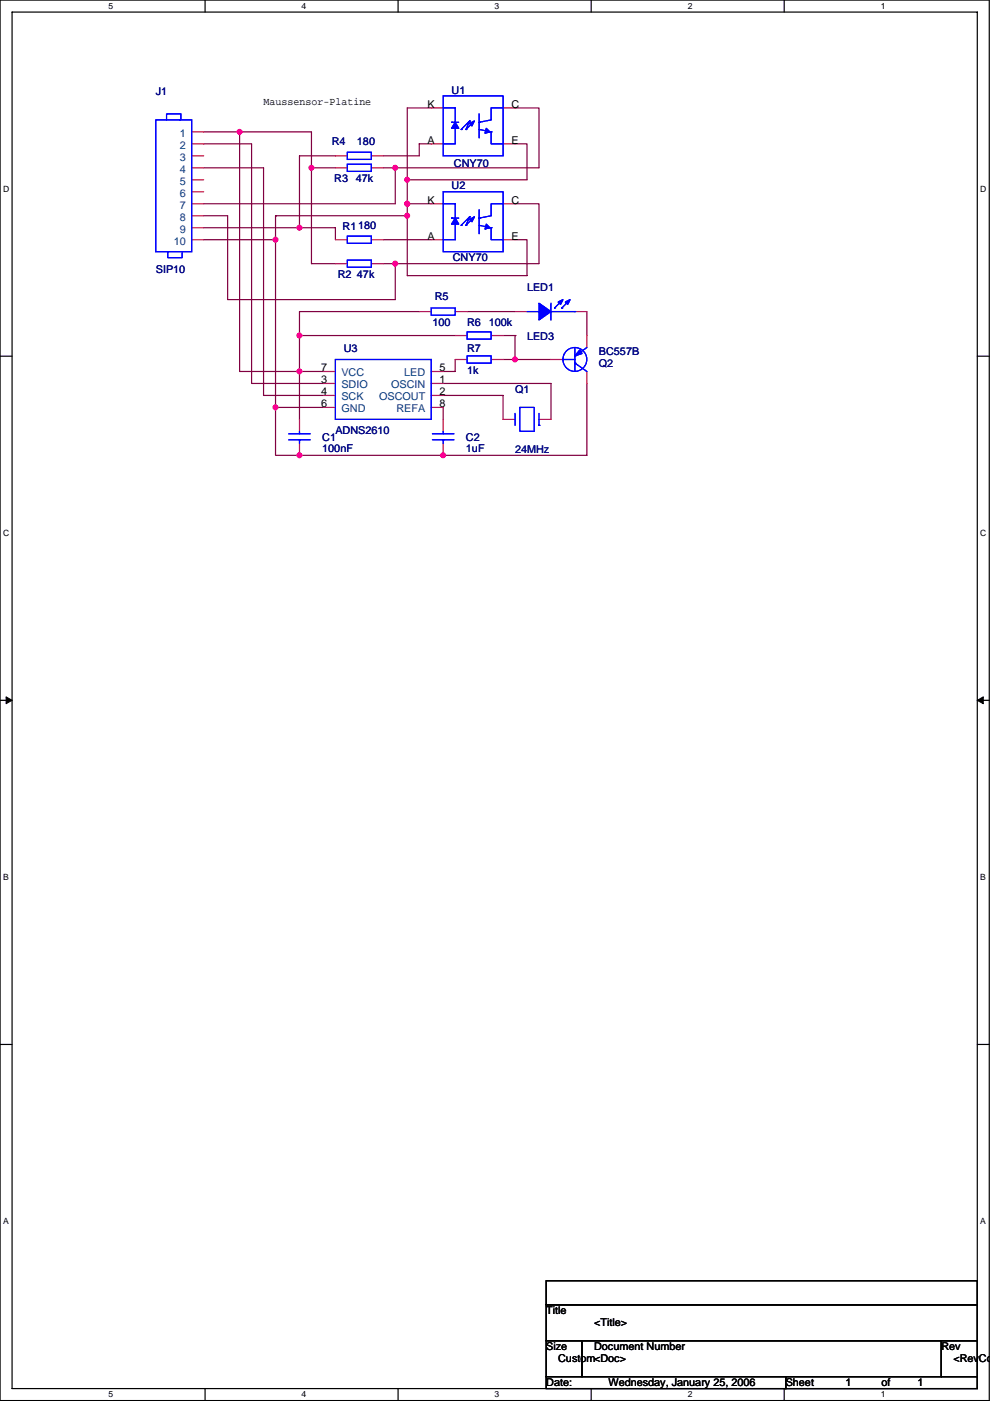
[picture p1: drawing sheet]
<svg xmlns="http://www.w3.org/2000/svg" width="210mm" height="297mm" viewBox="0 0 210 297" stroke-linecap="round" stroke-linejoin="round" font-family="sans-serif">
<path d="M0 0h209.8v296.9h-209.8zM2.6 2.6h204.7v291.8h-204.7z" fill="none" stroke="#000" stroke-width=".25"/>
<g fill="#fff">
<path d="M23 .3h1v2h-1z"/>
<path d="M23 294.7h1v2h-1z"/>
</g>
<path d="M43.5 0v2.6M43.5 294.4v2.5" fill="none" stroke="#000" stroke-width=".25"/>
<g fill="#fff">
<path d="M64 .3h1v2h-1z"/>
<path d="M64 294.7h1v2h-1z"/>
</g>
<path d="M84.4 0v2.6M84.4 294.4v2.5" fill="none" stroke="#000" stroke-width=".25"/>
<g fill="#fff">
<path d="M104.9 .3h1v2h-1z"/>
<path d="M104.9 294.7h1v2h-1z"/>
</g>
<path d="M125.4 0v2.6M125.4 294.4v2.5" fill="none" stroke="#000" stroke-width=".25"/>
<g fill="#fff">
<path d="M145.9 .3h1v2h-1z"/>
<path d="M145.9 294.7h1v2h-1z"/>
</g>
<path d="M166.3 0v2.6M166.3 294.4v2.5" fill="none" stroke="#000" stroke-width=".25"/>
<g fill="#fff">
<path d="M186.8 .3h1v2h-1z"/>
<path d="M186.8 294.7h1v2h-1z"/>
<path d="M.7 39h1.2v2.1h-1.2z"/>
<path d="M207.9 39h1.3v2.1h-1.3z"/>
<path d="M.7 112h1.2v2h-1.2z"/>
<path d="M207.9 112h1.3v2h-1.3z"/>
</g>
<path d="M0 75.5h2.6M207.3 75.5h2.5" fill="none" stroke="#000" stroke-width=".25"/>
<g fill="#fff">
<path d="M.7 185h1.2v2h-1.2z"/>
<path d="M207.9 185h1.2v2h-1.2z"/>
</g>
<path d="M0 148.5h2.6M207.3 148.5h2.5" fill="none" stroke="#000" stroke-width=".25"/>
<path d="M1.3 147.7l1.3 .8-1.3 .7zM207.3 148.5l1.3-.8v1.5z" fill="#000" stroke="#000" stroke-width=".21"/>
<g fill="#fff">
<path d="M.7 257.9h1.2v2h-1.2z"/>
<path d="M207.9 257.9h1.2v2h-1.2z"/>
</g>
<path d="M0 221.4h2.6M207.3 221.4h2.5M115.8 271.5h91.5v5.1h-91.5zM115.8 276.6h91.5v7.6h-91.5zM115.8 284.2h7.7v7.7h-7.7zM115.8 291.9h50.8v2.5h-50.8zM123.5 284.2h76.2v7.7h-76.2zM166.6 291.9h40.7v2.5h-40.7zM199.7 284.2h7.6v7.7h-7.6z" fill="none" stroke="#000" stroke-width=".25"/>
<g fill="none" stroke="#800040" stroke-width=".25">
<path d="M43.2 30.5h10.2v50.8h15.2M43.2 35.6h12.7v48.2h12.7M43.2 28h7.6M50.8 28h15.3v7.6M50.8 28h.1M50.8 28v50.8h12.7v10.1M66.1 35.6h5M66.1 35.6v20.3h5M66.1 35.6h.1M71.1 33h-7.6v15.3M81.3 35.6h2.5M83.8 35.6h.1"/>
<path d="M83.8 35.6v7.6h-40.6M86.4 38.1h.1M86.4 38.1v7.6M91.5 22.9h-5.1v15.2M91.5 30.5h-2.6v2.5h-7.6M109.2 22.9h5.1v12.7h-30.5M109.2 30.5h2.6v7.6h-25.4M43.2 45.7h5.1v17.8h35.5v-7.6M43.2 48.3h20.3M43.2 50.8h15.2M58.4 45.7h.1M58.4 50.8v35.6"/>
<path d="M58.4 50.8h.1M58.4 45.7h28M58.4 45.7v5.1M63.5 48.3h7.6v2.5M63.5 48.3h.1M81.3 50.8h10.2M81.3 55.9h2.5M83.8 55.9h.1M86.4 43.2h5.1M86.4 43.2h.1M86.4 45.7v12.7h25.4v-7.6h-2.6M109.2 43.2h5.1v12.7h-30.5"/>
<path d="M63.5 78.8h.1M63.5 71.1h.1M63.5 71.1v7.7M63.5 78.8h5.1M63.5 71.1h33M88.9 66.1h-25.4v5M96.5 76.2v2.6h-2.5M99.1 66.1h10.1M106.7 71.1h2.5M106.7 76.2h2.5M109.2 71.1v5.1h7.7M109.2 71.1h.1"/>
<path d="M124.5 66.1v5M58.4 86.4v10.1h5.1M58.4 86.4h.1M58.4 86.4h10.2M63.5 96.5h.1M94 83.8h12.7v5.1M94 81.3h22.9v7.6M94 86.4v2.5M124.5 81.3v15.2h-61"/>
</g>
<g fill="#f0f" stroke="#f0f" stroke-width=".25">
<circle cx="86.4" cy="43.2" r=".5"/>
<circle cx="86.4" cy="45.7" r=".5"/>
<circle cx="66" cy="35.6" r=".5"/>
<circle cx="83.8" cy="35.6" r=".5"/>
<circle cx="83.8" cy="55.9" r=".5"/>
<circle cx="109.2" cy="76.2" r=".5"/>
<circle cx="94" cy="96.5" r=".5"/>
<circle cx="63.5" cy="96.5" r=".5"/>
<circle cx="58.4" cy="86.4" r=".5"/>
<circle cx="63.5" cy="78.7" r=".5"/>
<circle cx="50.8" cy="27.9" r=".5"/>
<circle cx="86.4" cy="38.1" r=".5"/>
<circle cx="63.5" cy="71.1" r=".5"/>
<circle cx="63.5" cy="48.3" r=".5"/>
<circle cx="58.4" cy="50.8" r=".5"/>
</g>
<g fill="none" stroke="#f00" stroke-width=".25">
<path d="M40.7 28h2.5M40.7 30.5h2.5M40.7 33h2.5M40.7 35.6h2.5M40.7 38.1h2.5M71.1 33h2.6M71.1 35.6h2.6M78.8 33h2.5M78.8 35.6h2.5M91.5 30.5h2.5M91.5 22.9h2.5M106.7 30.5h2.5"/>
<path d="M106.7 22.9h2.5M40.7 40.7h2.5M40.7 43.2h2.5M40.7 45.7h2.5M40.7 48.3h2.5M40.7 50.8h2.5M71.1 50.8h2.6M71.1 55.9h2.6M78.8 50.8h2.5M78.8 55.9h2.5M91.5 43.2h2.5M91.5 50.8h2.5"/>
<path d="M106.7 43.2h2.5M106.7 50.8h2.5M68.6 78.8h2.5M88.9 66.1h2.6M91.5 78.8h2.5M96.5 76.2h2.6M96.5 66.1h2.6M96.5 71.1h2.6M104.2 76.2h2.5M104.2 71.1h2.5M109.2 66.1h2.6M116.9 76.2h2.5"/>
<path d="M121.9 66.1h2.6M124.5 71.1v2.6M124.5 78.8v2.5M63.5 88.9v2.6M63.5 94v2.5M68.6 81.3h2.5M68.6 83.8h2.5M68.6 86.4h2.5M91.5 81.3h2.5M91.5 83.8h2.5M91.5 86.4h2.5M94 88.9v2.6"/>
<path d="M94 94v2.5M106.7 88.9h2.5M114.3 88.9h2.6"/>
</g>
<g fill="none" stroke="#00f" stroke-width=".25">
<path d="M33 25.4h7.7v28h-7.7zM35.3 25.4v-1.2h3.1v1.2h-.3M73.7 32.3h5.1v1.5h-5.1zM73.7 34.8h5.1v1.5h-5.1zM94 20.3h12.7v12.7h-12.7zM94 22.9h2.5v7.6h-2.5M95.8 25.9h.1M95.8 25.9h1.5M97.8 27.5h.1M98.8 27.5h.1M99.6 25.7h.1M99.6 25.7l-.8 1.8"/>
<path d="M99.6 25.7l-1.8 1.8M100.6 25.7l-1.8 1.8M101.6 24.2v5M101.6 25.9h.1M101.6 27.5l2.6 .5M103.9 28l-1 .2M104.2 28v2.5h2.5M104.2 28h.1M106.7 22.9h-2.5v2.5l-2.6 .5M35.8 53.4h-.2v1.2h3v-1.2M73.7 55.1h5.1v1.6h-5.1zM73.7 50.1h5.1v1.5h-5.1z"/>
<path d="M94 40.7h12.7v12.7h-12.7zM94 43.2h2.5v7.6h-2.5M95.8 46.2h.1M95.8 46.2h1.5M97.8 47.8h.1M98.8 47.8h.1M99.6 46h.1M99.6 46l-.8 1.8M99.6 46l-1.8 1.8M100.6 46l-1.8 1.8M101.6 44.5v5.1M101.6 46.2h.1"/>
<path d="M101.6 47.8l2.6 .5M103.9 48.3l-1 .2M104.2 48.3v2.5h2.5M104.2 48.3h.1M106.7 43.2h-2.5v2.5l-2.6 .5M71.1 76.2h20.4v12.7h-20.4zM91.5 65.3h5v1.5h-5zM99.1 75.5h5.1v1.5h-5.1zM99.1 70.4h5.1v1.5h-5.1zM111.8 66.1h2.5M116.9 64.3v3.5M116.9 66.1h5"/>
<path d="M117.6 65.3h.1M119.1 65.3h.1M119.1 63.8l-1.5 1.5M119.4 76.2h.1M119.4 76.2h2.5M120.7 63.8l-1.6 1.5M121.9 66.1h.1M121.9 77h.1M121.9 75.5h.1M121.9 73.7v5.1M121.9 77l2.6 1.8M124.5 73.7l-2.6 1.8"/>
<path d="M61.2 93.2h4.6M61.2 92h4.6M63.5 91.5v.5M63.5 93.2h.1M63.5 93.2v.8M91.7 93.2h4.6M91.7 92h4.6M94 91.5v.5M94 93.2h.1M94 93.2v.8M109.2 87.7v2.5M110.3 86.4h3v5.1h-3z"/>
<path d="M114.3 90.2h.1M114.3 87.7v2.5"/>
<circle cx="121.9" cy="76.2" r="2.53"/>
</g>
<g fill="#00f" stroke="#00f" stroke-width=".25">
<path d="M96.5 46.2l.8 1.3h-1.5z" fill-rule="evenodd"/>
<path d="M103.1 47.5l.8 .8-1 .2z" fill-rule="evenodd"/>
<path d="M99.6 46.5l1-.5-.5 1z" fill-rule="evenodd"/>
<path d="M96.5 46.2l.8 1.3h-1.5z" fill-rule="evenodd"/>
<path d="M103.1 47.5l.8 .8-1 .2z" fill-rule="evenodd"/>
<path d="M99.6 46.5l1-.5-.5 1z" fill-rule="evenodd"/>
<path d="M114.3 64.3l2.6 1.8-2.6 1.7z" fill-rule="evenodd"/>
<path d="M119.9 64l1-.5-.5 1z" fill-rule="evenodd"/>
<path d="M118.4 64l1-.5-.5 1z" fill-rule="evenodd"/>
<path d="M114.3 64.3l2.6 1.8-2.6 1.7z" fill-rule="evenodd"/>
<path d="M119.9 64l1-.5-.5 1z" fill-rule="evenodd"/>
<path d="M118.4 64l1-.5-.5 1z" fill-rule="evenodd"/>
<path d="M96.5 25.9l.8 1.3h-1.5z" fill-rule="evenodd"/>
<path d="M103.1 27.2l.8 .8-1 .2z" fill-rule="evenodd"/>
<path d="M99.6 26.2l1-.5-.5 1z" fill-rule="evenodd"/>
<path d="M96.5 25.9l.8 1.3h-1.5z" fill-rule="evenodd"/>
<path d="M103.1 27.2l.8 .8-1 .2z" fill-rule="evenodd"/>
<path d="M99.6 26.2l1-.5-.5 1z" fill-rule="evenodd"/>
<path d="M123 74.2l.5 .8-1.6 .5z" fill-rule="evenodd"/>
<path d="M123 74.2l.5 .8-1.6 .5z" fill-rule="evenodd"/>
</g>
<g font-size="2.3" fill="#000080">
<text x="33" y="20.1">J1</text>
<text x="95.8" y="19.9">U1</text>
<text x="70.4" y="30.8">R4</text>
<text x="75.7" y="30.8">180</text>
<text x="96.3" y="35.3">CNY70</text>
<text x="70.9" y="38.7">R3</text>
<text x="75.5" y="38.7">47k</text>
<text x="95.8" y="40.2">U2</text>
<text x="72.7" y="48.8">R1180</text>
<text x="33" y="58">SIP10</text>
<text x="71.6" y="59">R2 47k</text>
<text x="96" y="55.4">CNY70</text>
<text x="92.2" y="63.5">R5</text>
<text x="111.8" y="61.8">LED1</text>
<text x="91.7" y="69.1">100</text>
<text x="99.1" y="69.1">R6</text>
<text x="103.7" y="69.1">100k</text>
<text x="72.9" y="74.7">U3</text>
<text x="99.1" y="74.7">R7</text>
<text x="111.8" y="72.2">LED3</text>
<text x="127" y="77.8">Q2</text>
<text x="127" y="75.2">BC557B</text>
<text x="99.1" y="79.3">1k</text>
<text x="109.2" y="83.4">Q1</text>
<text x="68.3" y="93.5">C1</text>
<text x="68.3" y="95.8">100nF</text>
<text x="71.1" y="92">ADNS2610</text>
<text x="98.8" y="93.5">C2</text>
<text x="98.8" y="95.8">1uF</text>
<text x="109.2" y="96.1">24MHz</text>
</g>
<g font-size="2.3">
<text x="55.9" y="22.2">Maussensor-Platine</text>
<text x="90.7" y="22.9">K</text>
<text x="108.5" y="22.9">C</text>
<text x="90.7" y="30.5">A</text>
<text x="108.5" y="30.5">E</text>
<text x="90.7" y="43.2">K</text>
<text x="108.5" y="43.2">C</text>
<text x="90.7" y="50.8">A</text>
<text x="108.5" y="50.8">E</text>
<text x="68.1" y="78.7">7</text>
<text x="68.1" y="81.3">3</text>
<text x="68.1" y="83.8">4</text>
<text x="93.2" y="83.8">2</text>
<text x="93.2" y="78.7">5</text>
<text x="93.2" y="81.3">1</text>
<text x="68.1" y="86.4">6</text>
<text x="93.2" y="86.4">8</text>
<text x="115.8" y="278.7">Title</text>
<text x="126" y="281.2">&lt;Title&gt;</text>
<text x="115.8" y="286.3">Size</text>
<text x="126" y="286.3">Document Number</text>
<text x="199.7" y="286.3">Rev</text>
<text x="115.8" y="293.9">Date:</text>
<text x="118.4" y="288.8">Custom&lt;Doc&gt;</text>
<text x="129.1" y="293.9">Wednesday, January 25, 2006</text>
<text x="166.6" y="293.9">Sheet</text>
<text x="179.3" y="293.9">1</text>
<text x="187" y="293.9">of</text>
<text x="194.6" y="293.9">1</text>
<text x="202.2" y="288.8">&lt;RevCo</text>
</g>
<g font-size="2.3" fill="#004080">
<text x="38.1" y="29">1</text>
<text x="38.1" y="31.5">2</text>
<text x="38.1" y="34.1">3</text>
<text x="38.1" y="36.6">4</text>
<text x="38.1" y="39.2">5</text>
<text x="38.1" y="41.7">6</text>
<text x="38.1" y="44.2">7</text>
<text x="38.1" y="46.8">8</text>
<text x="36.9" y="51.9">10</text>
<text x="38.1" y="49.3">9</text>
<text x="72.4" y="79.8">VCC</text>
<text x="72.4" y="82.3">SDIO</text>
<text x="83" y="82.3">OSCIN</text>
<text x="85.7" y="79.8">LED</text>
<text x="72.4" y="84.9">SCK</text>
<text x="72.4" y="87.4">GND</text>
<text x="80.4" y="84.9">OSCOUT</text>
<text x="84.1" y="87.4">REFA</text>
</g>
<g font-size="1.8">
<text x="23" y="1.9">5</text>
<text x="64" y="1.9">4</text>
<text x="104.9" y="1.9">3</text>
<text x="145.9" y="1.9">2</text>
<text x="186.8" y="1.9">1</text>
<text x=".7" y="40.7">D</text>
<text x="207.9" y="40.7">D</text>
<text x=".7" y="113.6">C</text>
<text x="207.9" y="113.6">C</text>
<text x=".7" y="186.6">B</text>
<text x="207.9" y="186.6">B</text>
<text x=".7" y="259.5">A</text>
<text x="207.9" y="259.5">A</text>
<text x="23" y="296.3">5</text>
<text x="64" y="296.3">4</text>
<text x="104.9" y="296.3">3</text>
<text x="145.9" y="296.3">2</text>
<text x="186.8" y="296.3">1</text>
</g>
</svg>
